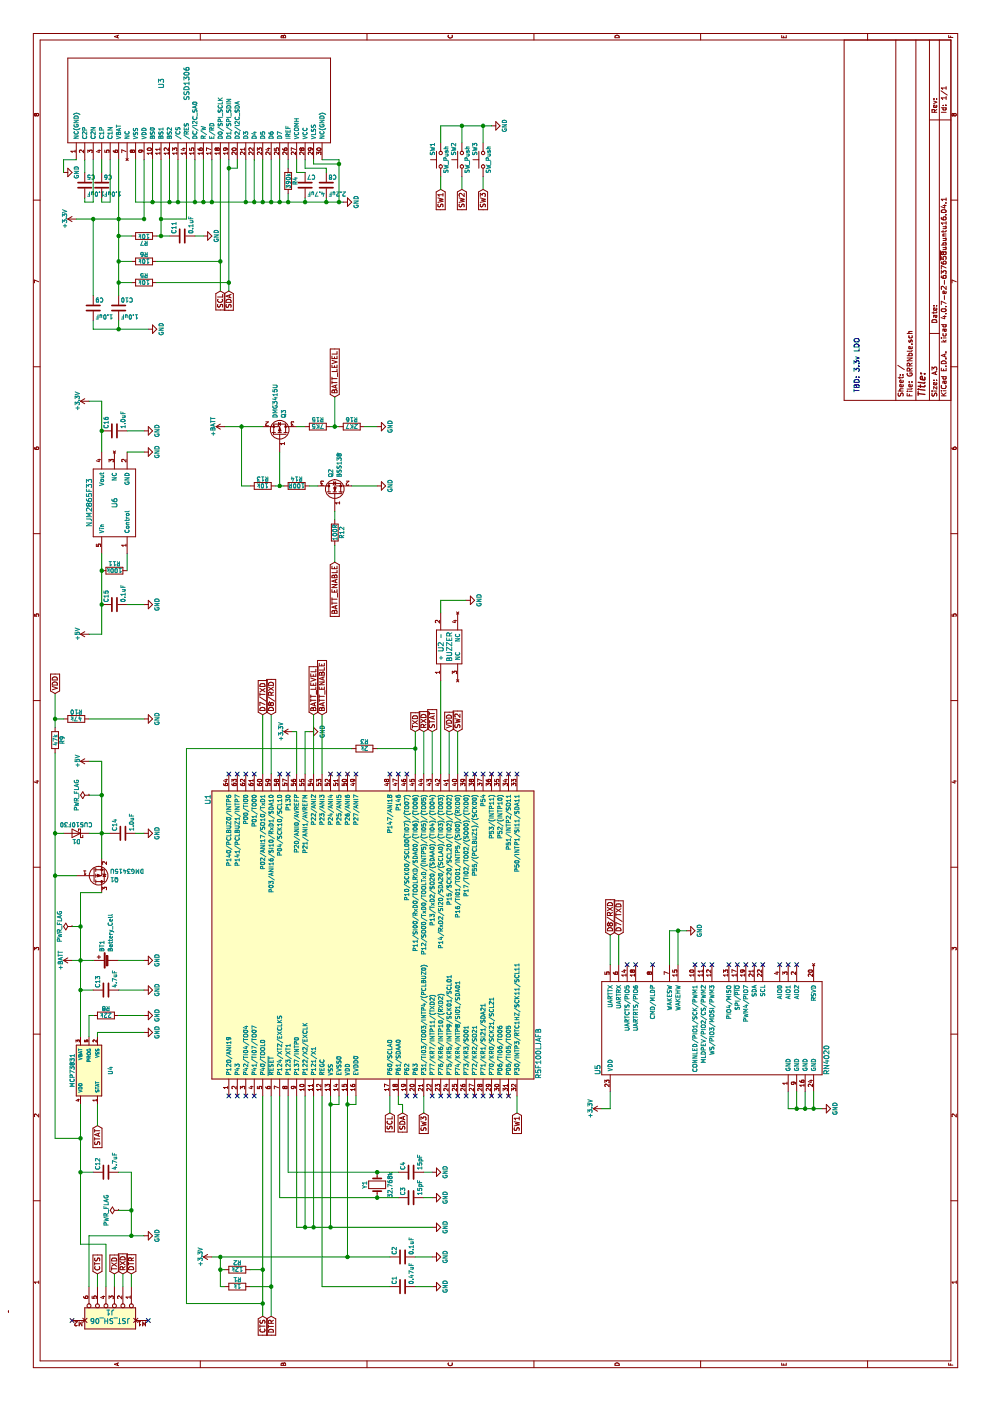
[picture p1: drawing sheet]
EESchema Schematic File Version 2
LIBS:power
LIBS:device
LIBS:switches
LIBS:relays
LIBS:motors
LIBS:transistors
LIBS:conn
LIBS:linear
LIBS:regul
LIBS:74xx
LIBS:cmos4000
LIBS:adc-dac
LIBS:memory
LIBS:microcontrollers
LIBS:dsp
LIBS:analog_switches
LIBS:motorola
LIBS:audio
LIBS:interface
LIBS:digital-audio
LIBS:philips
LIBS:display
LIBS:cypress
LIBS:siliconi
LIBS:opto
LIBS:atmel
LIBS:contrib
LIBS:valves
LIBS:renesas
LIBS:JST-SH
LIBS:SSD1306
LIBS:misc
LIBS:RN4020
LIBS:open-project
LIBS:GRRNble-cache
EELAYER 25 0
EELAYER END
$Descr A3 16535 11693
encoding utf-8
Sheet 1 1
Title ""
Date ""
Rev ""
Comp ""
Comment1 ""
Comment2 ""
Comment3 ""
Comment4 ""
$EndDescr
$Comp
L R R2
U 1 1
P 1550 2800
F 0 "R2" V 1630 2800 50  0000 C CNN
F 1 "12k" V 1550 2800 50  0000 C CNN
F 2 "Resistors_SMD:R_0805_HandSoldering" V 1480 2800 50  0001 C CNN
F 3 "" H 1550 2800 50  0001 C CNN
	1    1550 2800
	1    0    0    -1  
$EndComp
$Comp
L R R3
U 1 1
P 7700 4300
F 0 "R3" V 7780 4300 50  0000 C CNN
F 1 "2k" V 7700 4300 50  0000 C CNN
F 2 "Resistors_SMD:R_0805_HandSoldering" V 7630 4300 50  0001 C CNN
F 3 "" H 7700 4300 50  0001 C CNN
	1    7700 4300
	1    0    0    -1  
$EndComp
$Comp
L R R1
U 1 1
P 1350 2800
F 0 "R1" V 1430 2800 50  0000 C CNN
F 1 "1k" V 1350 2800 50  0000 C CNN
F 2 "Resistors_SMD:R_0805_HandSoldering" V 1280 2800 50  0001 C CNN
F 3 "" H 1350 2800 50  0001 C CNN
	1    1350 2800
	1    0    0    -1  
$EndComp
$Comp
L C C1
U 1 1
P 1350 4750
F 0 "C1" H 1375 4850 50  0000 L CNN
F 1 "0.47uF" H 1375 4650 50  0000 L CNN
F 2 "Capacitors_SMD:C_0805_HandSoldering" H 1388 4600 50  0001 C CNN
F 3 "" H 1350 4750 50  0001 C CNN
	1    1350 4750
	1    0    0    -1  
$EndComp
$Comp
L C C2
U 1 1
P 1700 4750
F 0 "C2" H 1725 4850 50  0000 L CNN
F 1 "0.1uF" H 1725 4650 50  0000 L CNN
F 2 "Capacitors_SMD:C_0805_HandSoldering" H 1738 4600 50  0001 C CNN
F 3 "" H 1700 4750 50  0001 C CNN
	1    1700 4750
	1    0    0    -1  
$EndComp
$Comp
L C C3
U 1 1
P 2400 4850
F 0 "C3" H 2425 4950 50  0000 L CNN
F 1 "15pF" H 2425 4750 50  0000 L CNN
F 2 "Capacitors_SMD:C_0805_HandSoldering" H 2438 4700 50  0001 C CNN
F 3 "" H 2400 4850 50  0001 C CNN
	1    2400 4850
	1    0    0    -1  
$EndComp
$Comp
L C C4
U 1 1
P 2700 4850
F 0 "C4" H 2725 4950 50  0000 L CNN
F 1 "15pF" H 2725 4750 50  0000 L CNN
F 2 "Capacitors_SMD:C_0805_HandSoldering" H 2738 4700 50  0001 C CNN
F 3 "" H 2700 4850 50  0001 C CNN
	1    2700 4850
	1    0    0    -1  
$EndComp
$Comp
L Crystal Y1
U 1 1
P 2550 4450
F 0 "Y1" H 2550 4600 50  0000 C CNN
F 1 "32.768k" H 2550 4300 50  0000 C CNN
F 2 "Crystals:Crystal_SMD_G8-2pin_3.2x1.5mm_HandSoldering" H 2550 4450 50  0001 C CNN
F 3 "" H 2550 4450 50  0001 C CNN
	1    2550 4450
	1    0    0    -1  
$EndComp
$Comp
L R5F100_REAL U1
U 1 1
P 5500 4400
F 0 "U1" H 7100 6350 60  0000 C CNN
F 1 "R5F100LJAFB" H 4100 2450 60  0000 C CNN
F 2 "Housings_QFP:LQFP-64_10x10mm_Pitch0.5mm" H 7100 6350 60  0001 C CNN
F 3 "" H 7100 6350 60  0000 C CNN
	1    5500 4400
	1    0    0    -1  
$EndComp
$Comp
L JST_SH_06 J1
U 1 1
P 1000 1300
F 0 "J1" V 950 1300 60  0000 C CNN
F 1 "JST_SH_06" V 1050 1300 60  0000 C CNN
F 2 "JST-SH:JST-SM-06B-SRSS-TB" H 1000 1300 60  0001 C CNN
F 3 "" H 1000 1300 60  0001 C CNN
	1    1000 1300
	-1   0    0    1   
$EndComp
Text GLabel 1500 1450 2    60   Input ~ 0
RXD
Text GLabel 1500 1550 2    60   Input ~ 0
DTR
Text GLabel 1500 1350 2    60   Input ~ 0
TXD
Text GLabel 1500 1150 2    60   Input ~ 0
CTS
NoConn ~ 3600 2800
NoConn ~ 3600 2700
NoConn ~ 3600 2900
NoConn ~ 3600 3000
NoConn ~ 3600 4800
NoConn ~ 3600 4900
NoConn ~ 3600 5100
NoConn ~ 3600 5200
NoConn ~ 3600 5300
NoConn ~ 3600 5400
NoConn ~ 3600 5500
NoConn ~ 3600 5600
NoConn ~ 3600 5700
NoConn ~ 3600 5800
NoConn ~ 3600 5900
NoConn ~ 3600 6000
NoConn ~ 7400 6100
NoConn ~ 7400 6000
NoConn ~ 7400 5900
NoConn ~ 7400 5800
NoConn ~ 7400 5700
NoConn ~ 7400 5500
NoConn ~ 7400 5600
NoConn ~ 7400 4800
NoConn ~ 7400 4700
NoConn ~ 7400 4600
NoConn ~ 7400 4200
NoConn ~ 7400 4100
NoConn ~ 7400 4000
NoConn ~ 7400 3900
NoConn ~ 7400 3400
NoConn ~ 7400 3300
NoConn ~ 7400 3000
NoConn ~ 7400 2900
NoConn ~ 7400 2800
NoConn ~ 7400 2700
$Comp
L GND #PWR01
U 1 1
P 1950 1700
F 0 "#PWR01" H 1950 1450 50  0001 C CNN
F 1 "GND" H 1950 1550 50  0000 C CNN
F 2 "" H 1950 1700 50  0001 C CNN
F 3 "" H 1950 1700 50  0001 C CNN
	1    1950 1700
	1    0    0    -1  
$EndComp
Text GLabel 3400 4600 0    60   Input ~ 0
SCL
Text GLabel 3400 4750 0    60   Input ~ 0
SDA
$Comp
L GND #PWR02
U 1 1
P 2400 5100
F 0 "#PWR02" H 2400 4850 50  0001 C CNN
F 1 "GND" H 2400 4950 50  0000 C CNN
F 2 "" H 2400 5100 50  0001 C CNN
F 3 "" H 2400 5100 50  0001 C CNN
	1    2400 5100
	1    0    0    -1  
$EndComp
$Comp
L GND #PWR03
U 1 1
P 2700 5100
F 0 "#PWR03" H 2700 4850 50  0001 C CNN
F 1 "GND" H 2700 4950 50  0000 C CNN
F 2 "" H 2700 5100 50  0001 C CNN
F 3 "" H 2700 5100 50  0001 C CNN
	1    2700 5100
	1    0    0    -1  
$EndComp
$Comp
L GND #PWR04
U 1 1
P 2050 5100
F 0 "#PWR04" H 2050 4850 50  0001 C CNN
F 1 "GND" H 2050 4950 50  0000 C CNN
F 2 "" H 2050 5100 50  0001 C CNN
F 3 "" H 2050 5100 50  0001 C CNN
	1    2050 5100
	1    0    0    -1  
$EndComp
$Comp
L GND #PWR05
U 1 1
P 1700 5100
F 0 "#PWR05" H 1700 4850 50  0001 C CNN
F 1 "GND" H 1700 4950 50  0000 C CNN
F 2 "" H 1700 5100 50  0001 C CNN
F 3 "" H 1700 5100 50  0001 C CNN
	1    1700 5100
	1    0    0    -1  
$EndComp
$Comp
L GND #PWR06
U 1 1
P 1350 5100
F 0 "#PWR06" H 1350 4850 50  0001 C CNN
F 1 "GND" H 1350 4950 50  0000 C CNN
F 2 "" H 1350 5100 50  0001 C CNN
F 3 "" H 1350 5100 50  0001 C CNN
	1    1350 5100
	1    0    0    -1  
$EndComp
Text GLabel 1000 3100 0    60   Input ~ 0
CTS
Text GLabel 1000 3200 0    60   Input ~ 0
DTR
$Comp
L +3.3V #PWR07
U 1 1
P 1700 2500
F 0 "#PWR07" H 1700 2350 50  0001 C CNN
F 1 "+3.3V" H 1700 2640 50  0000 C CNN
F 2 "" H 1700 2500 50  0001 C CNN
F 3 "" H 1700 2500 50  0001 C CNN
	1    1700 2500
	1    0    0    -1  
$EndComp
Text GLabel 7900 4900 2    60   Input ~ 0
TXD
Text GLabel 7900 5000 2    60   Input ~ 0
RXD
$Comp
L +3.3V #PWR08
U 1 1
P 7900 3450
F 0 "#PWR08" H 7900 3300 50  0001 C CNN
F 1 "+3.3V" H 7900 3590 50  0000 C CNN
F 2 "" H 7900 3450 50  0001 C CNN
F 3 "" H 7900 3450 50  0001 C CNN
	1    7900 3450
	1    0    0    -1  
$EndComp
$Comp
L GND #PWR09
U 1 1
P 7900 3650
F 0 "#PWR09" H 7900 3400 50  0001 C CNN
F 1 "GND" H 7900 3500 50  0000 C CNN
F 2 "" H 7900 3650 50  0001 C CNN
F 3 "" H 7900 3650 50  0001 C CNN
	1    7900 3650
	1    0    0    -1  
$EndComp
$Comp
L SSD1306 U3
U 1 1
P 15300 2200
F 0 "U3" H 15550 2500 60  0000 C CNN
F 1 "SSD1306" H 15550 2200 60  0000 C CNN
F 2 "SSD1306:SSD1306" H 15200 2200 60  0001 C CNN
F 3 "" H 15200 2200 60  0000 C CNN
	1    15300 2200
	1    0    0    -1  
$EndComp
$Comp
L C C5
U 1 1
P 14350 1000
F 0 "C5" H 14375 1100 50  0000 L CNN
F 1 "1.0uF" H 14375 900 50  0000 L CNN
F 2 "Capacitors_SMD:C_0805_HandSoldering" H 14388 850 50  0001 C CNN
F 3 "" H 14350 1000 50  0001 C CNN
	1    14350 1000
	0    1    1    0   
$EndComp
$Comp
L C C6
U 1 1
P 14350 1200
F 0 "C6" H 14375 1300 50  0000 L CNN
F 1 "1.0uF" H 14375 1100 50  0000 L CNN
F 2 "Capacitors_SMD:C_0805_HandSoldering" H 14388 1050 50  0001 C CNN
F 3 "" H 14350 1200 50  0001 C CNN
	1    14350 1200
	0    1    1    0   
$EndComp
$Comp
L GND #PWR010
U 1 1
P 14150 4050
F 0 "#PWR010" H 14150 3800 50  0001 C CNN
F 1 "GND" H 14150 3900 50  0000 C CNN
F 2 "" H 14150 4050 50  0001 C CNN
F 3 "" H 14150 4050 50  0001 C CNN
	1    14150 4050
	1    0    0    -1  
$EndComp
$Comp
L +3.3V #PWR011
U 1 1
P 13950 900
F 0 "#PWR011" H 13950 750 50  0001 C CNN
F 1 "+3.3V" H 13950 1040 50  0000 C CNN
F 2 "" H 13950 900 50  0001 C CNN
F 3 "" H 13950 900 50  0001 C CNN
	1    13950 900 
	1    0    0    -1  
$EndComp
Text GLabel 13100 2600 0    60   Input ~ 0
SCL
Text GLabel 13100 2700 0    60   Input ~ 0
SDA
$Comp
L R R4
U 1 1
P 14400 3400
F 0 "R4" V 14480 3400 50  0000 C CNN
F 1 "390k" V 14400 3400 50  0000 C CNN
F 2 "Resistors_SMD:R_0805_HandSoldering" V 14330 3400 50  0001 C CNN
F 3 "" H 14400 3400 50  0001 C CNN
	1    14400 3400
	0    1    1    0   
$EndComp
$Comp
L C C7
U 1 1
P 14350 3600
F 0 "C7" H 14375 3700 50  0000 L CNN
F 1 "4.7uF" H 14375 3500 50  0000 L CNN
F 2 "Capacitors_SMD:C_0805_HandSoldering" H 14388 3450 50  0001 C CNN
F 3 "" H 14350 3600 50  0001 C CNN
	1    14350 3600
	0    1    1    0   
$EndComp
$Comp
L C C8
U 1 1
P 14350 3850
F 0 "C8" H 14375 3950 50  0000 L CNN
F 1 "2.2uF" H 14375 3750 50  0000 L CNN
F 2 "Capacitors_SMD:C_0805_HandSoldering" H 14388 3700 50  0001 C CNN
F 3 "" H 14350 3850 50  0001 C CNN
	1    14350 3850
	0    1    1    0   
$EndComp
NoConn ~ 950  850 
NoConn ~ 950  1750
$Comp
L GND #PWR012
U 1 1
P 15050 5800
F 0 "#PWR012" H 15050 5550 50  0001 C CNN
F 1 "GND" H 15050 5650 50  0000 C CNN
F 2 "" H 15050 5800 50  0001 C CNN
F 3 "" H 15050 5800 50  0001 C CNN
	1    15050 5800
	1    0    0    -1  
$EndComp
Text GLabel 14300 5200 0    60   Input ~ 0
SW1
Text GLabel 14300 5450 0    60   Input ~ 0
SW2
Text GLabel 14300 5700 0    60   Input ~ 0
SW3
Text GLabel 3400 6100 0    60   Input ~ 0
SW1
Text GLabel 7900 5400 2    60   Input ~ 0
SW2
Text GLabel 3400 5000 0    60   Input ~ 0
SW3
$Comp
L PWR_FLAG #FLG013
U 1 1
P 7150 1050
F 0 "#FLG013" H 7150 1125 50  0001 C CNN
F 1 "PWR_FLAG" H 7150 1200 50  0000 C CNN
F 2 "" H 7150 1050 50  0001 C CNN
F 3 "" H 7150 1050 50  0001 C CNN
	1    7150 1050
	1    0    0    -1  
$EndComp
$Comp
L PWR_FLAG #FLG014
U 1 1
P 2250 1400
F 0 "#FLG014" H 2250 1475 50  0001 C CNN
F 1 "PWR_FLAG" H 2250 1550 50  0000 C CNN
F 2 "" H 2250 1400 50  0001 C CNN
F 3 "" H 2250 1400 50  0001 C CNN
	1    2250 1400
	1    0    0    -1  
$EndComp
$Comp
L Battery_Cell BT1
U 1 1
P 5200 1300
F 0 "BT1" H 5300 1400 50  0000 L CNN
F 1 "Battery_Cell" H 5300 1300 50  0000 L CNN
F 2 "misc:BatteryPad" V 5200 1360 50  0001 C CNN
F 3 "" V 5200 1360 50  0001 C CNN
	1    5200 1300
	1    0    0    -1  
$EndComp
$Comp
L GND #PWR015
U 1 1
P 9450 5500
F 0 "#PWR015" H 9450 5250 50  0001 C CNN
F 1 "GND" H 9450 5350 50  0000 C CNN
F 2 "" H 9450 5500 50  0001 C CNN
F 3 "" H 9450 5500 50  0001 C CNN
	1    9450 5500
	1    0    0    -1  
$EndComp
$Comp
L SW_Push SW1
U 1 1
P 14650 5200
F 0 "SW1" H 14700 5300 50  0000 L CNN
F 1 "SW_Push" H 14650 5140 50  0000 C CNN
F 2 "misc:SKSC" H 14650 5400 50  0001 C CNN
F 3 "" H 14650 5400 50  0001 C CNN
	1    14650 5200
	1    0    0    -1  
$EndComp
$Comp
L SW_Push SW2
U 1 1
P 14650 5450
F 0 "SW2" H 14700 5550 50  0000 L CNN
F 1 "SW_Push" H 14650 5390 50  0000 C CNN
F 2 "misc:SKSC" H 14650 5650 50  0001 C CNN
F 3 "" H 14650 5650 50  0001 C CNN
	1    14650 5450
	1    0    0    -1  
$EndComp
$Comp
L SW_Push SW3
U 1 1
P 14650 5700
F 0 "SW3" H 14700 5800 50  0000 L CNN
F 1 "SW_Push" H 14650 5640 50  0000 C CNN
F 2 "misc:SKSC" H 14650 5900 50  0001 C CNN
F 3 "" H 14650 5900 50  0001 C CNN
	1    14650 5700
	1    0    0    -1  
$EndComp
$Comp
L BUZZER U2
U 1 1
P 8900 5300
F 0 "U2" H 8900 5400 60  0000 C CNN
F 1 "BUZZER" H 8900 5300 60  0000 C CNN
F 2 "misc:BZ7025_3pin" H 8900 5300 60  0001 C CNN
F 3 "" H 8900 5300 60  0000 C CNN
	1    8900 5300
	1    0    0    -1  
$EndComp
Text GLabel 8100 3100 2    60   Input ~ 0
D7/TXD
Text GLabel 8100 3200 2    60   Input ~ 0
D8/RXD
Text GLabel 8100 3700 2    60   Input ~ 0
BATT_LEVEL
Text GLabel 8100 3800 2    60   Input ~ 0
BATT_ENABLE
$Comp
L GND #PWR016
U 1 1
P 14500 750
F 0 "#PWR016" H 14500 500 50  0001 C CNN
F 1 "GND" H 14500 600 50  0000 C CNN
F 2 "" H 14500 750 50  0001 C CNN
F 3 "" H 14500 750 50  0001 C CNN
	1    14500 750 
	1    0    0    -1  
$EndComp
$Comp
L C C10
U 1 1
P 12900 1400
F 0 "C10" H 12925 1500 50  0000 L CNN
F 1 "1.0uF" H 12925 1300 50  0000 L CNN
F 2 "Capacitors_SMD:C_0805_HandSoldering" H 12938 1250 50  0001 C CNN
F 3 "" H 12900 1400 50  0001 C CNN
	1    12900 1400
	0    1    1    0   
$EndComp
$Comp
L GND #PWR017
U 1 1
P 12650 1750
F 0 "#PWR017" H 12650 1500 50  0001 C CNN
F 1 "GND" H 12650 1600 50  0000 C CNN
F 2 "" H 12650 1750 50  0001 C CNN
F 3 "" H 12650 1750 50  0001 C CNN
	1    12650 1750
	1    0    0    -1  
$EndComp
$Comp
L R R7
U 1 1
P 13750 1700
F 0 "R7" V 13830 1700 50  0000 C CNN
F 1 "10k" V 13750 1700 50  0000 C CNN
F 2 "Resistors_SMD:R_0805_HandSoldering" V 13680 1700 50  0001 C CNN
F 3 "" H 13750 1700 50  0001 C CNN
	1    13750 1700
	-1   0    0    1   
$EndComp
$Comp
L C C11
U 1 1
P 13750 2150
F 0 "C11" H 13775 2250 50  0000 L CNN
F 1 "0.1uF" H 13775 2050 50  0000 L CNN
F 2 "Capacitors_SMD:C_0805_HandSoldering" H 13788 2000 50  0001 C CNN
F 3 "" H 13750 2150 50  0001 C CNN
	1    13750 2150
	1    0    0    -1  
$EndComp
$Comp
L GND #PWR018
U 1 1
P 13750 2400
F 0 "#PWR018" H 13750 2150 50  0001 C CNN
F 1 "GND" H 13750 2250 50  0000 C CNN
F 2 "" H 13750 2400 50  0001 C CNN
F 3 "" H 13750 2400 50  0001 C CNN
	1    13750 2400
	1    0    0    -1  
$EndComp
$Comp
L R R6
U 1 1
P 13450 1700
F 0 "R6" V 13530 1700 50  0000 C CNN
F 1 "10k" V 13450 1700 50  0000 C CNN
F 2 "Resistors_SMD:R_0805_HandSoldering" V 13380 1700 50  0001 C CNN
F 3 "" H 13450 1700 50  0001 C CNN
	1    13450 1700
	1    0    0    -1  
$EndComp
$Comp
L R R5
U 1 1
P 13200 1700
F 0 "R5" V 13280 1700 50  0000 C CNN
F 1 "10k" V 13200 1700 50  0000 C CNN
F 2 "Resistors_SMD:R_0805_HandSoldering" V 13130 1700 50  0001 C CNN
F 3 "" H 13200 1700 50  0001 C CNN
	1    13200 1700
	1    0    0    -1  
$EndComp
$Comp
L C C9
U 1 1
P 12900 1100
F 0 "C9" H 12925 1200 50  0000 L CNN
F 1 "1.0uF" H 12925 1000 50  0000 L CNN
F 2 "Capacitors_SMD:C_0805_HandSoldering" H 12938 950 50  0001 C CNN
F 3 "" H 12900 1100 50  0001 C CNN
	1    12900 1100
	0    1    1    0   
$EndComp
$Comp
L RN4020 U5
U 1 1
P 4350 8500
F 0 "U5" H 3850 9950 60  0000 L CNN
F 1 "RN4020" H 3850 7250 60  0000 L CNN
F 2 "library:RN4020" H 4150 8500 60  0001 C CNN
F 3 "" H 4150 8500 60  0000 C CNN
	1    4350 8500
	1    0    0    -1  
$EndComp
Text GLabel 5500 7200 2    60   Input ~ 0
D8/RXD
Text GLabel 5500 7300 2    60   Input ~ 0
D7/TXD
NoConn ~ 5150 7400
NoConn ~ 5150 7500
NoConn ~ 5150 7700
$Comp
L GND #PWR019
U 1 1
P 5550 8100
F 0 "#PWR019" H 5550 7850 50  0001 C CNN
F 1 "GND" H 5550 7950 50  0000 C CNN
F 2 "" H 5550 8100 50  0001 C CNN
F 3 "" H 5550 8100 50  0001 C CNN
	1    5550 8100
	1    0    0    -1  
$EndComp
NoConn ~ 5150 8200
NoConn ~ 5150 8300
NoConn ~ 5150 8400
NoConn ~ 5150 8600
NoConn ~ 5150 8700
NoConn ~ 5150 8800
NoConn ~ 5150 8900
NoConn ~ 5150 9000
NoConn ~ 5150 9200
NoConn ~ 5150 9300
NoConn ~ 5150 9400
$Comp
L GND #PWR020
U 1 1
P 3450 9700
F 0 "#PWR020" H 3450 9450 50  0001 C CNN
F 1 "GND" H 3450 9550 50  0000 C CNN
F 2 "" H 3450 9700 50  0001 C CNN
F 3 "" H 3450 9700 50  0001 C CNN
	1    3450 9700
	1    0    0    -1  
$EndComp
$Comp
L +3.3V #PWR021
U 1 1
P 3450 7100
F 0 "#PWR021" H 3450 6950 50  0001 C CNN
F 1 "+3.3V" H 3450 7240 50  0000 C CNN
F 2 "" H 3450 7100 50  0001 C CNN
F 3 "" H 3450 7100 50  0001 C CNN
	1    3450 7100
	1    0    0    -1  
$EndComp
$Comp
L MCP73831 U4
U 1 1
P 3900 1050
F 0 "U4" H 3900 800 50  0000 C CNN
F 1 "MCP73831" H 3900 1250 50  0000 C CNN
F 2 "TO_SOT_Packages_SMD:SOT-23-5_HandSoldering" H 3900 1050 60  0001 C CNN
F 3 "" H 3900 1050 60  0000 C CNN
	1    3900 1050
	1    0    0    -1  
$EndComp
$Comp
L R R8
U 1 1
P 4550 1250
F 0 "R8" V 4630 1250 50  0000 C CNN
F 1 "22k" V 4550 1250 50  0000 C CNN
F 2 "Resistors_SMD:R_0805_HandSoldering" V 4480 1250 50  0001 C CNN
F 3 "" H 4550 1250 50  0001 C CNN
	1    4550 1250
	1    0    0    -1  
$EndComp
$Comp
L GND #PWR022
U 1 1
P 4350 1700
F 0 "#PWR022" H 4350 1450 50  0001 C CNN
F 1 "GND" H 4350 1550 50  0000 C CNN
F 2 "" H 4350 1700 50  0001 C CNN
F 3 "" H 4350 1700 50  0001 C CNN
	1    4350 1700
	1    0    0    -1  
$EndComp
$Comp
L GND #PWR023
U 1 1
P 4550 1700
F 0 "#PWR023" H 4550 1450 50  0001 C CNN
F 1 "GND" H 4550 1550 50  0000 C CNN
F 2 "" H 4550 1700 50  0001 C CNN
F 3 "" H 4550 1700 50  0001 C CNN
	1    4550 1700
	1    0    0    -1  
$EndComp
$Comp
L C C12
U 1 1
P 2700 1250
F 0 "C12" H 2725 1350 50  0000 L CNN
F 1 "4.7uF" H 2725 1150 50  0000 L CNN
F 2 "Capacitors_SMD:C_0805_HandSoldering" H 2738 1100 50  0001 C CNN
F 3 "" H 2700 1250 50  0001 C CNN
	1    2700 1250
	1    0    0    -1  
$EndComp
$Comp
L C C13
U 1 1
P 4850 1250
F 0 "C13" H 4875 1350 50  0000 L CNN
F 1 "4.7uF" H 4875 1150 50  0000 L CNN
F 2 "Capacitors_SMD:C_0805_HandSoldering" H 4888 1100 50  0001 C CNN
F 3 "" H 4850 1250 50  0001 C CNN
	1    4850 1250
	1    0    0    -1  
$EndComp
$Comp
L GND #PWR024
U 1 1
P 4850 1700
F 0 "#PWR024" H 4850 1450 50  0001 C CNN
F 1 "GND" H 4850 1550 50  0000 C CNN
F 2 "" H 4850 1700 50  0001 C CNN
F 3 "" H 4850 1700 50  0001 C CNN
	1    4850 1700
	1    0    0    -1  
$EndComp
$Comp
L Q_PMOS_GSD Q1
U 1 1
P 6200 1100
F 0 "Q1" H 6400 1150 50  0000 L CNN
F 1 "DMG3415U" H 6400 1050 50  0000 L CNN
F 2 "TO_SOT_Packages_SMD:SOT-23" H 6400 1200 50  0001 C CNN
F 3 "" H 6200 1100 50  0001 C CNN
	1    6200 1100
	0    -1   1    0   
$EndComp
$Comp
L GND #PWR025
U 1 1
P 5200 1700
F 0 "#PWR025" H 5200 1450 50  0001 C CNN
F 1 "GND" H 5200 1550 50  0000 C CNN
F 2 "" H 5200 1700 50  0001 C CNN
F 3 "" H 5200 1700 50  0001 C CNN
	1    5200 1700
	1    0    0    -1  
$EndComp
$Comp
L D_Schottky D1
U 1 1
P 6700 900
F 0 "D1" H 6700 1000 50  0000 C CNN
F 1 "CUS10F30" H 6700 800 50  0000 C CNN
F 2 "Diodes_SMD:D_SOD-323_HandSoldering" H 6700 900 50  0001 C CNN
F 3 "" H 6700 900 50  0001 C CNN
	1    6700 900 
	0    -1   -1   0   
$EndComp
$Comp
L R R10
U 1 1
P 8050 900
F 0 "R10" V 8130 900 50  0000 C CNN
F 1 "47k" V 8050 900 50  0000 C CNN
F 2 "Resistors_SMD:R_0805_HandSoldering" V 7980 900 50  0001 C CNN
F 3 "" H 8050 900 50  0001 C CNN
	1    8050 900 
	1    0    0    -1  
$EndComp
$Comp
L GND #PWR026
U 1 1
P 8050 1700
F 0 "#PWR026" H 8050 1450 50  0001 C CNN
F 1 "GND" H 8050 1550 50  0000 C CNN
F 2 "" H 8050 1700 50  0001 C CNN
F 3 "" H 8050 1700 50  0001 C CNN
	1    8050 1700
	1    0    0    -1  
$EndComp
$Comp
L C C14
U 1 1
P 6700 1450
F 0 "C14" H 6725 1550 50  0000 L CNN
F 1 "1.0uF" H 6725 1350 50  0000 L CNN
F 2 "Capacitors_SMD:C_0805_HandSoldering" H 6738 1300 50  0001 C CNN
F 3 "" H 6700 1450 50  0001 C CNN
	1    6700 1450
	1    0    0    -1  
$EndComp
$Comp
L GND #PWR027
U 1 1
P 6700 1700
F 0 "#PWR027" H 6700 1450 50  0001 C CNN
F 1 "GND" H 6700 1550 50  0000 C CNN
F 2 "" H 6700 1700 50  0001 C CNN
F 3 "" H 6700 1700 50  0001 C CNN
	1    6700 1700
	1    0    0    -1  
$EndComp
$Comp
L +3.3V #PWR028
U 1 1
P 11800 1050
F 0 "#PWR028" H 11800 900 50  0001 C CNN
F 1 "+3.3V" H 11800 1190 50  0000 C CNN
F 2 "" H 11800 1050 50  0001 C CNN
F 3 "" H 11800 1050 50  0001 C CNN
	1    11800 1050
	1    0    0    -1  
$EndComp
Text Notes 12550 10150 2    60   ~ 0
TBD: 3.3v LDO
$Comp
L NJM2865F33 U6
U 1 1
P 10600 1350
F 0 "U6" H 10600 1350 60  0000 C CNN
F 1 "NJM2865F33" H 10600 1650 60  0000 C CNN
F 2 "TO_SOT_Packages_SMD:SOT-23-5_HandSoldering" H 10600 1350 60  0001 C CNN
F 3 "" H 10600 1350 60  0001 C CNN
	1    10600 1350
	1    0    0    -1  
$EndComp
$Comp
L C C15
U 1 1
P 9400 1350
F 0 "C15" H 9425 1450 50  0000 L CNN
F 1 "0.1uF" H 9425 1250 50  0000 L CNN
F 2 "Capacitors_SMD:C_0805_HandSoldering" H 9438 1200 50  0001 C CNN
F 3 "" H 9400 1350 50  0001 C CNN
	1    9400 1350
	1    0    0    -1  
$EndComp
Wire Wire Line
	1500 1150 1350 1150
Wire Wire Line
	1500 1350 1350 1350
Wire Wire Line
	1500 1450 1350 1450
Wire Wire Line
	1500 1550 1350 1550
Wire Wire Line
	3400 4600 3600 4600
Wire Wire Line
	3600 4700 3500 4700
Wire Wire Line
	3500 4700 3500 4750
Wire Wire Line
	3500 4750 3400 4750
Wire Wire Line
	2700 3400 2700 4700
Wire Wire Line
	2400 3300 2400 4700
Wire Wire Line
	2700 5100 2700 5000
Wire Wire Line
	2400 5100 2400 5000
Wire Wire Line
	3600 3500 2050 3500
Wire Wire Line
	2050 3500 2050 5100
Wire Wire Line
	3600 3600 2050 3600
Connection ~ 2050 3600
Wire Wire Line
	3600 3700 2050 3700
Connection ~ 2050 3700
Wire Wire Line
	2050 3900 3600 3900
Connection ~ 2050 3900
Wire Wire Line
	3600 4000 3500 4000
Wire Wire Line
	3500 4000 3500 3900
Connection ~ 3500 3900
Wire Wire Line
	1350 5100 1350 4900
Wire Wire Line
	1350 4600 1350 3800
Wire Wire Line
	1350 3800 3600 3800
Wire Wire Line
	1700 5100 1700 4900
Wire Wire Line
	1700 4100 3600 4100
Wire Wire Line
	1700 2500 1700 4600
Wire Wire Line
	3600 4200 3500 4200
Wire Wire Line
	3500 4200 3500 4100
Connection ~ 3500 4100
Wire Wire Line
	3600 3300 2400 3300
Connection ~ 2400 4450
Wire Wire Line
	3600 3400 2700 3400
Connection ~ 2700 4450
Wire Wire Line
	1000 3100 3600 3100
Wire Wire Line
	1000 3200 3600 3200
Connection ~ 1700 4100
Wire Wire Line
	1550 2650 1550 2600
Wire Wire Line
	1350 2600 1700 2600
Connection ~ 1700 2600
Wire Wire Line
	1350 2650 1350 2600
Connection ~ 1550 2600
Wire Wire Line
	1550 2950 1550 3100
Connection ~ 1550 3100
Wire Wire Line
	1350 2950 1350 3200
Connection ~ 1350 3200
Wire Wire Line
	7400 4900 7900 4900
Wire Wire Line
	7900 5000 7400 5000
Wire Wire Line
	1150 3100 1150 2200
Wire Wire Line
	1150 2200 7700 2200
Wire Wire Line
	7700 2200 7700 4150
Connection ~ 1150 3100
Wire Wire Line
	7400 3600 7900 3600
Wire Wire Line
	7700 4900 7700 4450
Connection ~ 7700 4900
Wire Wire Line
	14650 1000 14500 1000
Wire Wire Line
	14650 1100 14150 1100
Wire Wire Line
	14150 1100 14150 1000
Wire Wire Line
	14150 1000 14200 1000
Wire Wire Line
	14650 1200 14500 1200
Wire Wire Line
	14650 1300 14150 1300
Wire Wire Line
	14150 1300 14150 1200
Wire Wire Line
	14150 1200 14200 1200
Wire Wire Line
	14650 1600 14150 1600
Wire Wire Line
	14150 1600 14150 4050
Wire Wire Line
	14650 1800 14150 1800
Connection ~ 14150 1800
Wire Wire Line
	14650 2000 14150 2000
Connection ~ 14150 2000
Wire Wire Line
	14650 2100 14150 2100
Connection ~ 14150 2100
Wire Wire Line
	14650 2300 14150 2300
Connection ~ 14150 2300
Wire Wire Line
	14650 2400 14150 2400
Connection ~ 14150 2400
Wire Wire Line
	14650 2500 14150 2500
Connection ~ 14150 2500
Wire Wire Line
	13100 2600 14650 2600
Wire Wire Line
	13100 2700 14650 2700
Wire Wire Line
	14650 2800 14550 2800
Wire Wire Line
	14550 2800 14550 2700
Connection ~ 14550 2700
Wire Wire Line
	14650 2900 14150 2900
Connection ~ 14150 2900
Wire Wire Line
	14650 3000 14150 3000
Connection ~ 14150 3000
Wire Wire Line
	14650 3100 14150 3100
Connection ~ 14150 3100
Wire Wire Line
	14650 3200 14150 3200
Connection ~ 14150 3200
Wire Wire Line
	14650 3300 14150 3300
Connection ~ 14150 3300
Wire Wire Line
	14550 3400 14650 3400
Wire Wire Line
	14250 3400 14150 3400
Connection ~ 14150 3400
Wire Wire Line
	14500 3500 14650 3500
Wire Wire Line
	14200 3850 14150 3850
Connection ~ 14150 3850
Wire Wire Line
	14500 3850 14550 3850
Wire Wire Line
	14550 3850 14550 3600
Wire Wire Line
	14550 3600 14650 3600
Wire Wire Line
	14150 4000 14650 4000
Wire Wire Line
	14600 4000 14600 3700
Wire Wire Line
	14600 3700 14650 3700
Connection ~ 14150 4000
Wire Wire Line
	3400 6100 3600 6100
Wire Wire Line
	7900 5400 7400 5400
Wire Wire Line
	3400 5000 3600 5000
Wire Wire Line
	7900 3450 7900 3500
Wire Wire Line
	7900 3500 7400 3500
Wire Wire Line
	1850 1250 1350 1250
Wire Wire Line
	7900 3600 7900 3650
Wire Wire Line
	1350 1050 1950 1050
Wire Wire Line
	1950 1050 1950 1700
Connection ~ 1950 1550
Wire Wire Line
	2250 1550 2250 1400
Connection ~ 2250 1550
Wire Wire Line
	1950 1550 2700 1550
Wire Wire Line
	14300 5200 14450 5200
Wire Wire Line
	14300 5450 14450 5450
Wire Wire Line
	14300 5700 14450 5700
Wire Wire Line
	15050 5700 14850 5700
Wire Wire Line
	15050 5200 15050 5800
Wire Wire Line
	14850 5450 15050 5450
Connection ~ 15050 5700
Wire Wire Line
	14850 5200 15050 5200
Connection ~ 15050 5450
Wire Wire Line
	7400 5200 8500 5200
Wire Wire Line
	9300 5200 9450 5200
Wire Wire Line
	9450 5200 9450 5500
Wire Wire Line
	14650 900  14650 750 
Wire Wire Line
	14650 750  14500 750 
Wire Wire Line
	14650 4000 14650 3800
Connection ~ 14600 4000
Wire Wire Line
	13950 2200 14650 2200
Wire Wire Line
	13050 1400 14650 1400
Connection ~ 13950 1400
Connection ~ 13950 1700
Wire Wire Line
	14650 1700 13950 1700
Wire Wire Line
	13950 1700 13950 900 
Connection ~ 13750 1400
Wire Wire Line
	13750 1550 13750 1400
Wire Wire Line
	13750 1850 13750 2000
Wire Wire Line
	13750 1900 14650 1900
Wire Wire Line
	13950 2200 13950 1900
Connection ~ 13950 1900
Connection ~ 13750 1900
Wire Wire Line
	13750 2300 13750 2400
Wire Wire Line
	12650 1100 12650 1750
Wire Wire Line
	12650 1400 12750 1400
Wire Wire Line
	13450 1550 13450 1400
Connection ~ 13450 1400
Wire Wire Line
	13200 1550 13200 1400
Connection ~ 13200 1400
Wire Wire Line
	13450 1850 13450 2600
Connection ~ 13450 2600
Wire Wire Line
	13200 1850 13200 2700
Connection ~ 13200 2700
Wire Wire Line
	14150 3600 14200 3600
Connection ~ 14150 3600
Wire Wire Line
	14500 3600 14500 3500
Wire Wire Line
	12650 1100 12750 1100
Connection ~ 12650 1400
Wire Wire Line
	13050 1100 13950 1100
Connection ~ 13950 1100
Wire Wire Line
	5150 7200 5500 7200
Wire Wire Line
	5500 7300 5150 7300
Wire Wire Line
	5150 8000 5550 8000
Wire Wire Line
	5550 7900 5550 8100
Wire Wire Line
	5150 7900 5550 7900
Connection ~ 5550 8000
Wire Wire Line
	3650 9600 3450 9600
Wire Wire Line
	3450 9300 3450 9700
Wire Wire Line
	3650 9500 3450 9500
Connection ~ 3450 9600
Wire Wire Line
	3650 9400 3450 9400
Connection ~ 3450 9500
Wire Wire Line
	3650 9300 3450 9300
Connection ~ 3450 9400
Wire Wire Line
	3450 7100 3450 7200
Wire Wire Line
	3450 7200 3650 7200
Wire Wire Line
	4300 1150 4350 1150
Wire Wire Line
	4350 1150 4350 1700
Wire Wire Line
	4550 1050 4550 1100
Wire Wire Line
	4550 1400 4550 1700
Wire Wire Line
	4300 1050 4550 1050
Wire Wire Line
	2700 1550 2700 1400
Wire Wire Line
	2700 950  2700 1100
Wire Wire Line
	1850 950  3500 950 
Connection ~ 2700 950 
Connection ~ 3100 950 
Wire Wire Line
	4850 1700 4850 1400
Wire Wire Line
	4850 1100 4850 950 
Connection ~ 4850 950 
Wire Wire Line
	5200 1400 5200 1700
Wire Wire Line
	5200 850  5200 1100
Connection ~ 5200 950 
Wire Wire Line
	6200 650  6200 900 
Wire Wire Line
	6700 650  6700 750 
Connection ~ 6200 650 
Wire Wire Line
	1850 1250 1850 950 
Connection ~ 6700 650 
Wire Wire Line
	8050 1050 8050 1700
Wire Wire Line
	6700 1700 6700 1600
Wire Wire Line
	6700 1050 6700 1300
Connection ~ 6700 1200
Wire Wire Line
	11800 1200 11800 1050
Wire Wire Line
	7150 1200 7150 1050
Connection ~ 7150 1200
Wire Wire Line
	4300 950  6000 950 
Wire Wire Line
	6000 950  6000 1200
$Comp
L R R11
U 1 1
P 9800 1350
F 0 "R11" V 9880 1350 50  0000 C CNN
F 1 "100k" V 9800 1350 50  0000 C CNN
F 2 "Resistors_SMD:R_0805_HandSoldering" V 9730 1350 50  0001 C CNN
F 3 "" H 9800 1350 50  0001 C CNN
	1    9800 1350
	1    0    0    -1  
$EndComp
Wire Wire Line
	9800 1500 10000 1500
Wire Wire Line
	9050 1200 10000 1200
Connection ~ 9800 1200
Connection ~ 9400 1200
$Comp
L GND #PWR029
U 1 1
P 9400 1700
F 0 "#PWR029" H 9400 1450 50  0001 C CNN
F 1 "GND" H 9400 1550 50  0000 C CNN
F 2 "" H 9400 1700 50  0001 C CNN
F 3 "" H 9400 1700 50  0001 C CNN
	1    9400 1700
	1    0    0    -1  
$EndComp
Wire Wire Line
	9400 1500 9400 1700
$Comp
L GND #PWR030
U 1 1
P 11200 1700
F 0 "#PWR030" H 11200 1450 50  0001 C CNN
F 1 "GND" H 11200 1550 50  0000 C CNN
F 2 "" H 11200 1700 50  0001 C CNN
F 3 "" H 11200 1700 50  0001 C CNN
	1    11200 1700
	1    0    0    -1  
$EndComp
Wire Wire Line
	11200 1500 11200 1700
$Comp
L C C16
U 1 1
P 11450 1350
F 0 "C16" H 11475 1450 50  0000 L CNN
F 1 "1.0uF" H 11475 1250 50  0000 L CNN
F 2 "Capacitors_SMD:C_0805_HandSoldering" H 11488 1200 50  0001 C CNN
F 3 "" H 11450 1350 50  0001 C CNN
	1    11450 1350
	1    0    0    -1  
$EndComp
$Comp
L GND #PWR031
U 1 1
P 11450 1700
F 0 "#PWR031" H 11450 1450 50  0001 C CNN
F 1 "GND" H 11450 1550 50  0000 C CNN
F 2 "" H 11450 1700 50  0001 C CNN
F 3 "" H 11450 1700 50  0001 C CNN
	1    11450 1700
	1    0    0    -1  
$EndComp
Wire Wire Line
	11450 1700 11450 1500
Wire Wire Line
	11200 1200 11800 1200
Connection ~ 11450 1200
$Comp
L +5V #PWR032
U 1 1
P 7550 1050
F 0 "#PWR032" H 7550 900 50  0001 C CNN
F 1 "+5V" H 7550 1190 50  0000 C CNN
F 2 "" H 7550 1050 50  0001 C CNN
F 3 "" H 7550 1050 50  0001 C CNN
	1    7550 1050
	1    0    0    -1  
$EndComp
$Comp
L +5V #PWR033
U 1 1
P 9050 1050
F 0 "#PWR033" H 9050 900 50  0001 C CNN
F 1 "+5V" H 9050 1190 50  0000 C CNN
F 2 "" H 9050 1050 50  0001 C CNN
F 3 "" H 9050 1050 50  0001 C CNN
	1    9050 1050
	1    0    0    -1  
$EndComp
Wire Wire Line
	7550 1200 7550 1050
Wire Wire Line
	6400 1200 7550 1200
Wire Wire Line
	9050 1050 9050 1200
$Comp
L Q_NMOS_GSD Q2
U 1 1
P 10700 3950
F 0 "Q2" H 10900 4000 50  0000 L CNN
F 1 "BSS138" H 10900 3900 50  0000 L CNN
F 2 "TO_SOT_Packages_SMD:SOT-23" H 10900 4050 50  0001 C CNN
F 3 "" H 10700 3950 50  0001 C CNN
	1    10700 3950
	1    0    0    -1  
$EndComp
$Comp
L Q_PMOS_GSD Q3
U 1 1
P 11400 3300
F 0 "Q3" H 11600 3350 50  0000 L CNN
F 1 "DMG3415U" H 11600 3250 50  0000 L CNN
F 2 "TO_SOT_Packages_SMD:SOT-23" H 11600 3400 50  0001 C CNN
F 3 "" H 11400 3300 50  0001 C CNN
	1    11400 3300
	1    0    0    1   
$EndComp
$Comp
L R R14
U 1 1
P 10800 3500
F 0 "R14" V 10880 3500 50  0000 C CNN
F 1 "100R" V 10800 3500 50  0000 C CNN
F 2 "Resistors_SMD:R_0805_HandSoldering" V 10730 3500 50  0001 C CNN
F 3 "" H 10800 3500 50  0001 C CNN
	1    10800 3500
	1    0    0    -1  
$EndComp
$Comp
L R R12
U 1 1
P 10250 3950
F 0 "R12" V 10330 3950 50  0000 C CNN
F 1 "100R" V 10250 3950 50  0000 C CNN
F 2 "Resistors_SMD:R_0805_HandSoldering" V 10180 3950 50  0001 C CNN
F 3 "" H 10250 3950 50  0001 C CNN
	1    10250 3950
	0    1    1    0   
$EndComp
$Comp
L GND #PWR034
U 1 1
P 10800 4450
F 0 "#PWR034" H 10800 4200 50  0001 C CNN
F 1 "GND" H 10800 4300 50  0000 C CNN
F 2 "" H 10800 4450 50  0001 C CNN
F 3 "" H 10800 4450 50  0001 C CNN
	1    10800 4450
	1    0    0    -1  
$EndComp
Wire Wire Line
	10400 3950 10500 3950
Wire Wire Line
	10800 3750 10800 3650
Text GLabel 9900 3950 0    60   Input ~ 0
BATT_ENABLE
$Comp
L R R13
U 1 1
P 10800 3100
F 0 "R13" V 10880 3100 50  0000 C CNN
F 1 "10k" V 10800 3100 50  0000 C CNN
F 2 "Resistors_SMD:R_0805_HandSoldering" V 10730 3100 50  0001 C CNN
F 3 "" H 10800 3100 50  0001 C CNN
	1    10800 3100
	1    0    0    -1  
$EndComp
Wire Wire Line
	10800 3350 10800 3250
Wire Wire Line
	10800 3300 11200 3300
Connection ~ 10800 3300
$Comp
L R R15
U 1 1
P 11500 3750
F 0 "R15" V 11580 3750 50  0000 C CNN
F 1 "7K5" V 11500 3750 50  0000 C CNN
F 2 "Resistors_SMD:R_0805_HandSoldering" V 11430 3750 50  0001 C CNN
F 3 "" H 11500 3750 50  0001 C CNN
	1    11500 3750
	1    0    0    -1  
$EndComp
$Comp
L R R16
U 1 1
P 11500 4150
F 0 "R16" V 11580 4150 50  0000 C CNN
F 1 "2K7" V 11500 4150 50  0000 C CNN
F 2 "Resistors_SMD:R_0805_HandSoldering" V 11430 4150 50  0001 C CNN
F 3 "" H 11500 4150 50  0001 C CNN
	1    11500 4150
	1    0    0    -1  
$EndComp
Wire Wire Line
	10800 4450 10800 4150
Wire Wire Line
	11500 4000 11500 3900
Wire Wire Line
	11500 3600 11500 3500
$Comp
L +BATT #PWR035
U 1 1
P 5200 850
F 0 "#PWR035" H 5200 700 50  0001 C CNN
F 1 "+BATT" H 5200 990 50  0000 C CNN
F 2 "" H 5200 850 50  0001 C CNN
F 3 "" H 5200 850 50  0001 C CNN
	1    5200 850 
	1    0    0    -1  
$EndComp
Wire Wire Line
	10800 2950 10800 2850
Wire Wire Line
	10800 2850 11500 2850
Wire Wire Line
	11500 2650 11500 3100
$Comp
L +BATT #PWR036
U 1 1
P 11500 2650
F 0 "#PWR036" H 11500 2500 50  0001 C CNN
F 1 "+BATT" H 11500 2790 50  0000 C CNN
F 2 "" H 11500 2650 50  0001 C CNN
F 3 "" H 11500 2650 50  0001 C CNN
	1    11500 2650
	1    0    0    -1  
$EndComp
$Comp
L GND #PWR037
U 1 1
P 11500 4450
F 0 "#PWR037" H 11500 4200 50  0001 C CNN
F 1 "GND" H 11500 4300 50  0000 C CNN
F 2 "" H 11500 4450 50  0001 C CNN
F 3 "" H 11500 4450 50  0001 C CNN
	1    11500 4450
	1    0    0    -1  
$EndComp
Wire Wire Line
	11500 4450 11500 4300
Connection ~ 11500 2850
Text GLabel 11850 3950 2    60   Input ~ 0
BATT_LEVEL
Wire Wire Line
	11850 3950 11500 3950
Connection ~ 11500 3950
$Comp
L R R9
U 1 1
P 7800 650
F 0 "R9" V 7880 650 50  0000 C CNN
F 1 "47k" V 7800 650 50  0000 C CNN
F 2 "Resistors_SMD:R_0805_HandSoldering" V 7730 650 50  0001 C CNN
F 3 "" H 7800 650 50  0001 C CNN
	1    7800 650 
	0    1    1    0   
$EndComp
Wire Wire Line
	3100 650  7650 650 
Wire Wire Line
	7950 650  8350 650 
Wire Wire Line
	8050 650  8050 750 
Text GLabel 7900 5100 2    60   Input ~ 0
STAT
Wire Wire Line
	3100 950  3100 650 
Text GLabel 3250 1150 0    60   Input ~ 0
STAT
Text GLabel 7900 5300 2    60   Input ~ 0
VDD
Wire Wire Line
	3250 1150 3500 1150
Wire Wire Line
	7400 5100 7900 5100
Text GLabel 8350 650  2    60   Input ~ 0
VDD
Connection ~ 8050 650 
Wire Wire Line
	7400 5300 7900 5300
Wire Wire Line
	7400 3700 8100 3700
Wire Wire Line
	9900 3950 10100 3950
Wire Wire Line
	8100 3800 7400 3800
$Comp
L PWR_FLAG #FLG038
U 1 1
P 5600 850
F 0 "#FLG038" H 5600 925 50  0001 C CNN
F 1 "PWR_FLAG" H 5600 1000 50  0000 C CNN
F 2 "" H 5600 850 50  0001 C CNN
F 3 "" H 5600 850 50  0001 C CNN
	1    5600 850 
	1    0    0    -1  
$EndComp
Wire Wire Line
	5600 850  5600 950 
Connection ~ 5600 950 
Wire Wire Line
	7400 3100 8100 3100
Wire Wire Line
	8100 3200 7400 3200
$EndSCHEMATC
